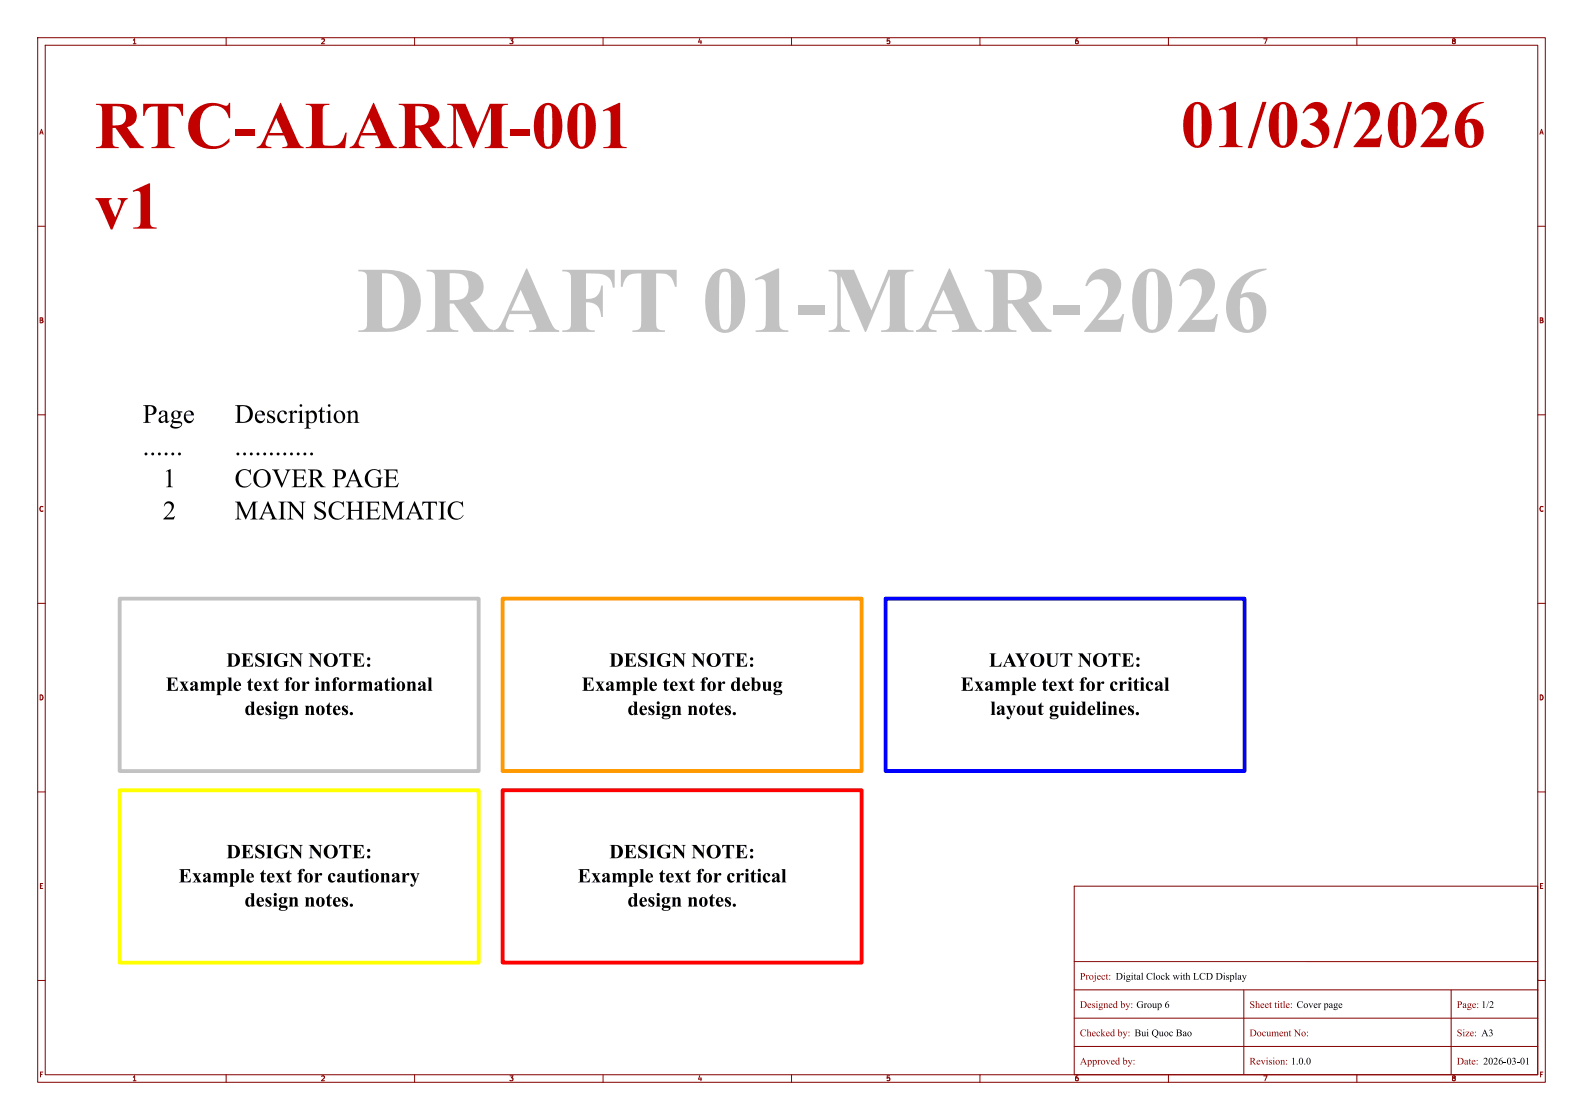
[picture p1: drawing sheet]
<svg xmlns="http://www.w3.org/2000/svg" width="420mm" height="297mm" viewBox="0 0 420 297" stroke-linecap="round" stroke-linejoin="round" font-family="sans-serif">
<g fill="none" stroke="#840000" stroke-width=".27">
<path d="M10 10h400v277h-400zM12 12h396v273h-396zM60 10v2M110 10v2M160 10v2M210 10v2M260 10v2M310 10v2M360 10v2M10 60h2M408 60h2M10 110h2"/>
<path d="M408 110h2M10 160h2M408 160h2M10 210h2M408 210h2M285 235h123v50h-123zM285 255h123M10 260h2M285 277.5h123M285 270h123M285 262.5h123M330 262.5v22.5"/>
<path d="M385 262.5v22.5M408 260h2M60 285v2M110 285v2M160 285v2M210 285v2M260 285v2M310 285v2M360 285v2"/>
</g>
<path d="M31.7 209.6h95.3v45.7h-95.3z" fill="none" stroke="#ff0" stroke-width="1"/>
<path d="M31.7 158.8h95.3v45.7h-95.3z" fill="none" stroke="#c2c2c2" stroke-width="1"/>
<path d="M133.3 209.6h95.3v45.7h-95.3z" fill="none" stroke="#f00" stroke-width="1"/>
<path d="M133.3 158.8h95.3v45.7h-95.3z" fill="none" stroke="#f90" stroke-width="1"/>
<path d="M234.9 158.8h95.3v45.7h-95.3z" fill="none" stroke="#00f" stroke-width="1"/>
<g fill="#000">
<path d="M91.9 109.2l1.1-.3v.6a.98 .98 0 0 1 1.2-.6 .98 .98 0 0 1 .7 1.2v1.6l.5 .4h-1.6l.5-.4v-1.6a.68 .68 0 0 0-.5-.8 .68 .68 0 0 0-.8 .4v2l.5 .4h-1.6l.5-.4v-2l-.1-.3zM43.9 133.3a1.36 1.36 0 0 1 1.9 0 1.36 1.36 0 0 1 0 1.9l-1.7 2h1.7l.6-.4-.3 .9h-2.8l.8-.9a2.62 2.62 0 0 0 1.3-2.8 1.1 1.1 0 0 0-1.1-.5 1.1 1.1 0 0 0-.8 .8zM62.3 133h1.4l1.7 3.7 1.7-3.7h1.3l-.6 .5-.1 3.4a.69 .69 0 0 0 .7 .8h-2l.6-.4 .1-3.5-1.8 3.9-2-3.9v3.1a.68 .68 0 0 0 .7 .8h-1.7l.6-.3 .1-.5v-3.3zM71 132.9l2 4.4 .6 .4h-1.9l.5-.4-.4-1.1h-1.8l-.5 1.1 .6 .4h-1.5l.6-.4 .6-1.4h1.9l-.8-1.9-.8 1.9h-.3zM73.9 133h2l-.7 .5v3.4a.71 .71 0 0 0 .7 .8h-2l.6-.4v-3.4a.7 .7 0 0 0-.6-.9zM76 133h1.2l2.9 3.6v-2.8a.69 .69 0 0 0-.7-.8h1.7l-.7 .5v4.3l-3.2-3.8v2.9a.68 .68 0 0 0 .7 .8h-1.7l.7-.4v-3.6zM77.4 124.5h3.6l.1 1-.6-.7h-1.8v1.8h1.5l.4-.7v1.7l-.4-.7h-1.5v1.8l.2 .2a1.75 1.75 0 0 0 2.4-.9h.1l-.4 1.2h-3.6a.7 .7 0 0 0 .7-.8l-.1-3.4v-.2zM81.7 124.5h1.7a1.38 1.38 0 0 1 1.5 .3 1.38 1.38 0 0 1 .3 1.4l-.3 .4-.7 .3 1.2 1.7 1 .6h-1.3l-1.6-2.2h-.5v1.4a.7 .7 0 0 0 .7 .8h-2l.6-.5v-3.9h.7v2a1.08 1.08 0 0 0 1.6-1 1.08 1.08 0 0 0-1.6-1h-.7zM83.8 133.3a2.4 2.4 0 0 1 2.2-.1l.2-.3-.1 1.7a1.12 1.12 0 0 0-.8-1.3 1.12 1.12 0 0 0-1.3 .6l.3 .6 .8 .5a1.51 1.51 0 0 1 1.2 2.2 2.41 2.41 0 0 1-2.6 .4l-.3 .2v-1.6a1.36 1.36 0 0 0 1 1.3 1.36 1.36 0 0 0 1.5-.5l-.2-.7a5.1 5.1 0 0 1-2.3-1.9v-.5zM88.2 124.5h1.7a1.36 1.36 0 0 1 1.8 .7 1.36 1.36 0 0 1-.7 1.8h-1.5v1.4a.7 .7 0 0 0 .7 .8h-2l.7-.5-.1-3.9h.7v2a1.06 1.06 0 0 0 1.5-1 1.06 1.06 0 0 0-1.5-1h-.7zM93.9 124.4l1.9 4.3 .6 .5h-1.8l.5-.4-.5-1.2h-1.8l-.4 1.2 .5 .4h-1.5l.6-.5 .6-1.3h1.9l-.8-1.9-.8 1.9h-.3zM97.5 125.1a3.2 3.2 0 0 1 3.2-.5l.2-.2 .1 1.5a1.78 1.78 0 0 0-2.1-1.2 1.78 1.78 0 0 0-1.3 2.1 1.9 1.9 0 0 0 .7 1.9 1.9 1.9 0 0 0 2.1 .1l-.1-1.8-.6-.4h1.9l-.5 .5-.1 1.8a2.65 2.65 0 0 1-2.9 .2 2.65 2.65 0 0 1-1.3-2.6z"/>
<path d="M101.8 124.5h3.6l.1 1-.6-.7h-1.8v1.8h1.5l.4-.7v1.7l-.4-.7h-1.5l.1 1.8 .2 .2a1.75 1.75 0 0 0 2.3-.9h.1l-.4 1.2h-3.6a.7 .7 0 0 0 .7-.8v-3.4l-.1-.2z"/>
<circle cx="38.7" cy="120.4" r=".39"/>
<circle cx="40.5" cy="120.4" r=".39"/>
<circle cx="42.3" cy="120.4" r=".39"/>
<circle cx="44.1" cy="120.4" r=".39"/>
<circle cx="45.8" cy="120.4" r=".39"/>
<circle cx="47.6" cy="120.4" r=".39"/>
<circle cx="63.1" cy="120.4" r=".39"/>
<circle cx="64.9" cy="120.4" r=".39"/>
<circle cx="66.7" cy="120.4" r=".39"/>
<circle cx="68.4" cy="120.4" r=".39"/>
<circle cx="70.2" cy="120.4" r=".39"/>
<circle cx="72" cy="120.4" r=".39"/>
<circle cx="73.8" cy="120.4" r=".39"/>
<circle cx="75.6" cy="120.4" r=".39"/>
<circle cx="77.3" cy="120.4" r=".39"/>
<circle cx="79.1" cy="120.4" r=".39"/>
<circle cx="80.9" cy="120.4" r=".39"/>
<circle cx="82.7" cy="120.4" r=".39"/>
</g>
<text font-size="24.8" fill="#c2c2c2" x="94.7" y="94.5">DRAFT 01-MAR-2026</text>
<g font-size="17.7" fill="#c20000">
<text x="25.1" y="43.9">RTC-ALARM-001</text>
<text x="313.3" y="43.6">01/03/2026</text>
<text x="25.1" y="65.2">v1</text>
</g>
<g font-size="7.1">
<text x="37.8" y="114">Page Description</text>
<text x="43.2" y="131">1 COVER</text>
<text x="88.3" y="139.6">SCHEMATIC</text>
</g>
<g font-size="5.3">
<text x="60.1" y="178.2">DESIGN NOTE:</text>
<text x="161.7" y="178.2">DESIGN NOTE:</text>
<text x="262.4" y="178.2">LAYOUT NOTE:</text>
<text x="44" y="184.6">Exampletextfor informational</text>
<text x="154.3" y="184.6">Exampletextfor debug</text>
<text x="254.9" y="184.6">Exampletextfor critical</text>
<text x="64.9" y="191">designnotes.</text>
<text x="166.5" y="191">designnotes.</text>
<text x="262.7" y="191">layoutguidelines.</text>
<text x="60.1" y="229">DESIGN NOTE:</text>
<text x="161.7" y="229">DESIGN NOTE:</text>
<text x="47.4" y="235.4">Exampletextfor cautionary</text>
<text x="153.3" y="235.4">Exampletextfor critical</text>
<text x="64.9" y="241.8">designnotes.</text>
<text x="166.5" y="241.8">designnotes.</text>
</g>
<g font-size="2.7">
<text x="286.5" y="260.5">Project: Digital Clockwith LCD Display</text>
<text x="286.5" y="268">Designedby: Group6</text>
<text x="331.5" y="268">Sheettitle: Coverpage</text>
<text x="386.5" y="268">Page:1/2</text>
<text x="286.5" y="275.5">Checkedby: Bui QuocBao</text>
<text x="386.5" y="275.5">Size: A3</text>
<text x="331.5" y="283">Revision:1.0.0</text>
<text x="386.5" y="283">Date: 2026-03-01</text>
</g>
<g font-size="2.7" fill="#840000">
<text x="331.5" y="275.5">DocumentNo:</text>
<text x="286.5" y="283">Approvedby:</text>
</g>
<g font-size="1.8" fill="#840000">
<text x="35" y="11.9">1</text>
<text x="85" y="11.9">2</text>
<text x="135" y="11.9">3</text>
<text x="185" y="11.9">4</text>
<text x="235" y="11.9">5</text>
<text x="285" y="11.9">6</text>
<text x="335" y="11.9">7</text>
<text x="385" y="11.9">8</text>
<text x="10.3" y="35.9">A</text>
<text x="408.3" y="35.9">A</text>
<text x="10.3" y="85.9">B</text>
<text x="408.2" y="85.9">B</text>
<text x="10.3" y="135.9">C</text>
<text x="408.2" y="135.9">C</text>
<text x="10.3" y="185.9">D</text>
<text x="408.2" y="185.9">D</text>
<text x="10.3" y="235.9">E</text>
<text x="408.3" y="235.9">E</text>
<text x="10.3" y="285.9">F</text>
<text x="35" y="286.9">1</text>
<text x="85" y="286.9">2</text>
<text x="135" y="286.9">3</text>
<text x="185" y="286.9">4</text>
<text x="235" y="286.9">5</text>
<text x="285" y="286.9">6</text>
<text x="335" y="286.9">7</text>
<text x="385" y="286.9">8</text>
<text x="408.3" y="285.9">F</text>
</g>
</svg>
